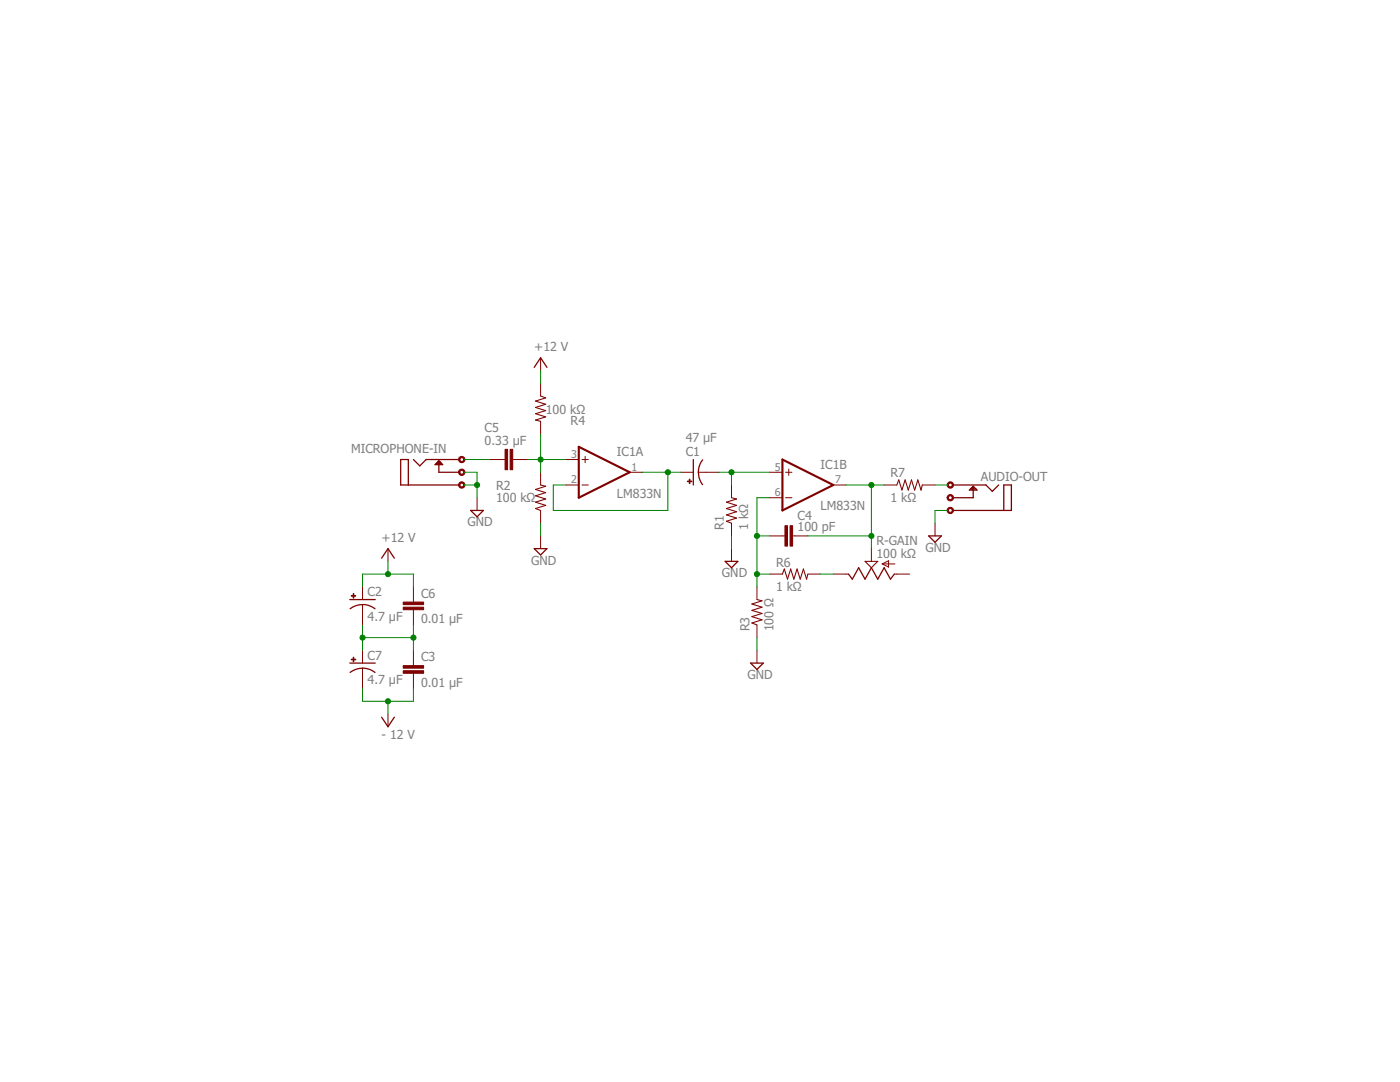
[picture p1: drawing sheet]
<svg xmlns="http://www.w3.org/2000/svg" width="279mm" height="216mm" viewBox="0 0 279 216" stroke-linecap="round" stroke-linejoin="round" font-family="sans-serif">
<path d="M115.5 89.2l10.2 5-10.2 5.1zM156.1 91.7l10.2 5.1-10.2 5.1z" fill="none" stroke="#800000" stroke-width=".42"/>
<g fill="none" stroke="#800000" stroke-width=".2">
<path d="M107.9 71.4v2.5M107.9 76.5v2.5M95.2 99.3v2.6M97.7 91.7h3.1M102.3 91.7h3M107.9 84.1v2.5M107.9 94.2v2.6M113 91.7h2.5M113 96.8h2.5M116.1 91.7h1.3M116.1 96.8h1.3M116.8 91.1v1.2"/>
<path d="M125.7 94.2h2.5M135.8 94.2h2.6M139.4 94.2h4M146 96.8v2.5M153.6 94.2h2.5M153.6 99.3h2.5M156.8 94.2h1.3M156.8 99.3h1.3M157.4 93.6v1.3M166.3 96.8h2.5M176.4 96.8h2.6M184.1 96.8h2.5"/>
<path d="M72.3 117.1v2.5M77.4 109.5v2.5M82.5 117.1v3M107.9 101.9v2.5M107.9 106.9v2.6M146 104.4v2.5M146 109.5v2.5M151.1 117.1v2.5M153.6 114.6h2.5M153.6 106.9h3.1M158.2 106.9h3M161.2 114.6h2.6"/>
<path d="M166.3 114.6h3M173.9 109.5v2.5M176.1 112.5h2.5M176.1 112.5l1.2-.6v1.3zM178.5 114.6h3M186.6 104.4v2.5M72.3 120.6v4.1M72.3 129.8v2.5M72.3 133.3v4.1M82.5 121.7v3M82.5 129.8v3M82.5 134.3v3.1"/>
<path d="M151.1 124.7v2.5M151.1 129.8v2.5M77.4 142.5v2.5"/>
</g>
<path d="M107.9 79l1 .4-2 .6 2 .7-2 .6 2 .6-2 .6 2 .7-2 .6 1 .3M107.9 96.8l1 .2-2 .7 2 .6-2 .6 2 .7-2 .6 2 .6-2 .7 1 .4M146 99.3l1 .3-2 .6 2 .6-2 .7 2 .6-2 .6 2 .7-2 .6 1 .4M179 96.8l.4-1 .6 2 .6-2 .7 2 .6-2 .6 2 .7-2 .6 2 .3-1M151.1 119.6l1 .3-2 .6 2 .7-2 .6 2 .6-2 .6 2 .7-2 .6 1 .4M156.1 114.6l.4-1.1 .7 2.1 .6-2.1 .6 2.1 .7-2.1 .6 2.1 .6-2.1 .7 2.1 .2-1M172.6 112h2.6l-1.3 1.3z" fill="none" stroke="#800000" stroke-width=".21"/>
<g fill="#800000" stroke="#800000" stroke-width=".2">
<path d="M157.7 104.9h.5v4.1h-.5z"/>
<path d="M156.7 104.9h.5v4.1h-.5z"/>
<path d="M101.8 89.7h.5v4h-.5z"/>
<path d="M100.8 89.7h.5v4h-.5z"/>
<path d="M80.5 121.2h4v.5h-4z"/>
<path d="M80.5 120.1h4v.5h-4z"/>
<path d="M137.6 95.6h.1v.9h-.1z"/>
<path d="M137.2 96h.9v.1h-.9z"/>
<path d="M70.1 118.8h.9v.2h-.9z"/>
<path d="M70.5 118.4h.1v.9h-.1z"/>
<path d="M80.5 133.8h4v.5h-4z"/>
<path d="M80.5 132.8h4v.5h-4z"/>
<path d="M70.1 131.5h.9v.2h-.9z"/>
<path d="M70.5 131.1h.1v.9h-.1z"/>
</g>
<g fill="none" stroke="#800000" stroke-width=".25">
<path d="M106.6 73.3l1.3-1.9 1.3 1.9M81.5 96.8v-5.1h-1.5v5.1h11.7M82.5 91.7l1.3 1.3 1.2-1.3h6.7M87.1 92.5h1M87.3 92.2h.5v.3l-.2 .2M87.6 91.9v2.3h4.1M87.6 91.9l.7 .8h-1.5zM138.4 91.7v5.1M139.4 94.2l.1 1.1 .7 1.4M140.2 91.8a3.9 3.9 0 0 0-.8 2.4M190.2 96.8h6.6l1.2 1.2 1.3-1.2M193.7 97.5h1"/>
<path d="M194.2 97v2.3h-4M194.2 97l.8 .8h-1.5zM194.5 97.3h-.5v.2l.2 .3M69.8 119.6h5.1M76.2 111.4l1.2-1.9 1.3 1.9M93.9 101.9h2.6l-1.3 1.2zM106.6 109.5h2.6l-1.3 1.2zM144.7 112h2.6l-1.3 1.3zM169.3 114.6l.8 1 1.3-2.3 1.2 2.3 1.3-2.3 1.3 2.3 1.2-2.3 1.3 2.3 .8-1M185.3 106.9h2.6l-1.3 1.3zM190.2 101.9h11.6v-5.1h-1.5v5.1M69.8 132.3h5.1"/>
<path d="M69.9 121.5a4.1 4.1 0 0 1 4.9 0M69.9 134.2a4 4 0 0 1 4.9 0M149.8 132.3h2.5l-1.2 1.3zM76.2 143.1l1.2 1.9 1.3-1.9"/>
</g>
<g fill="#800000" stroke="#800000" stroke-width=".2">
<path d="M91.7 91.2a.63 .63 0 0 1 1 .1 .63 .63 0 0 1-.4 1 .63 .63 0 0 1-.8-.6h.3a.38 .38 0 0 1 .5-.3 .38 .38 0 0 1 .1 .6 .38 .38 0 0 1-.6-.2v-.1h-.3z" fill-rule="evenodd"/>
<path d="M91.7 93.8a.63 .63 0 0 1 1 .1 .63 .63 0 0 1-.4 .9 .63 .63 0 0 1-.8-.6h.3a.38 .38 0 0 1 .5-.3 .38 .38 0 0 1 .1 .6 .38 .38 0 0 1-.6-.1v-.2h-.3z" fill-rule="evenodd"/>
<path d="M91.7 96.3a.63 .63 0 0 1 1 .1 .63 .63 0 0 1-.4 1 .63 .63 0 0 1-.8-.6h.3a.38 .38 0 0 1 .5-.3 .38 .38 0 0 1 .1 .6 .38 .38 0 0 1-.6-.2v-.1h-.3z" fill-rule="evenodd"/>
<path d="M189.2 96.3a.64 .64 0 0 1 1 .2 .64 .64 0 0 1-.4 .9 .64 .64 0 0 1-.8-.6h.3a.38 .38 0 0 1 .5-.4 .38 .38 0 0 1 .1 .6 .38 .38 0 0 1-.6-.1v-.1h-.3z" fill-rule="evenodd"/>
<path d="M189.2 98.9a.64 .64 0 0 1 1 .1 .64 .64 0 0 1-.4 .9 .64 .64 0 0 1-.8-.6h.3a.38 .38 0 0 1 .5-.4 .38 .38 0 0 1 .1 .6 .38 .38 0 0 1-.6 0v-.2h-.3z" fill-rule="evenodd"/>
<path d="M189.2 101.4a.63 .63 0 0 1 1 .2 .63 .63 0 0 1-.4 .9 .63 .63 0 0 1-.8-.6h.3a.38 .38 0 0 1 .5-.4 .38 .38 0 0 1 .1 .6 .38 .38 0 0 1-.6-.1v-.1h-.3z" fill-rule="evenodd"/>
</g>
<g fill="none" stroke="#008000" stroke-width=".2">
<path d="M107.9 73.9v2.6M92.7 94.2h2.5v5.1M92.7 96.8h2.5M92.7 91.7h5M105.3 91.7h7.7M107.9 86.6v7.6M128.2 94.2h7.6M133.3 94.2v7.7h-22.9v-5.1h2.6M143.4 94.2h10.2M146 94.2v2.6M153.6 99.3h-2.5v17.8M168.8 96.8h7.6"/>
<path d="M173.9 96.8v12.7M186.6 96.8h2.5M72.3 117.1v-2.5h10.2v2.5M77.4 112v2.6M107.9 104.4v2.5M146 106.9v2.6M151.1 114.6h2.5M151.1 106.9h2.5M161.2 106.9h12.7M163.8 114.6h2.5M189.1 101.9h-2.5v2.5M72.3 124.7v5.1"/>
<path d="M72.3 137.4v2.5h10.2v-2.5M72.3 127.2h10.2M77.4 139.9v2.6M82.5 124.7v5.1M151.1 127.2v2.6"/>
</g>
<g fill="#008000" stroke="#008000" stroke-width=".2">
<circle cx="133.3" cy="94.2" r=".51"/>
<circle cx="95.2" cy="96.8" r=".51"/>
<circle cx="146" cy="94.2" r=".51"/>
<circle cx="151.1" cy="114.6" r=".51"/>
<circle cx="151.1" cy="106.9" r=".51"/>
<circle cx="173.9" cy="106.9" r=".51"/>
<circle cx="173.9" cy="96.8" r=".51"/>
<circle cx="77.4" cy="114.6" r=".51"/>
<circle cx="77.4" cy="139.9" r=".51"/>
<circle cx="82.5" cy="127.2" r=".51"/>
<circle cx="72.3" cy="127.2" r=".51"/>
<circle cx="107.9" cy="91.7" r=".51"/>
</g>
<g font-size="2.5" fill="#808080">
<text x="106.6" y="70.1">+12 V</text>
<text x="108.9" y="82.6">100 kΩ</text>
<text x="96.7" y="88.8">0.33 µF</text>
<text x="96.7" y="86.2">C5</text>
<text x="113.9" y="84.8">R4</text>
<text x="136.8" y="88.3">47 µF</text>
<text x="70.1" y="90.4">MICROPHONE-IN</text>
<text x="123.1" y="91.1">IC1A</text>
<text x="136.8" y="91.1">C1</text>
<text x="163.8" y="93.6">IC1B</text>
<text x="177.7" y="95.3">R7</text>
<text x="99" y="100.1">100 kΩ</text>
<text x="99" y="97.8">R2</text>
<text x="123.1" y="99.3">LM833N</text>
<text x="163.8" y="101.9">LM833N</text>
<text x="177.7" y="100.1">1 kΩ</text>
<text x="195.8" y="96">AUDIO-OUT</text>
<text x="93.3" y="105">GND</text>
<text x="144.5" y="105.7" transform="rotate(-90 144.5 105.7)">R1</text>
<text x="149.3" y="105.7" transform="rotate(-90 149.3 105.7)">1 kΩ</text>
<text x="159.2" y="106">100 pF</text>
<text x="159.2" y="103.8">C4</text>
<text x="76.2" y="108.2">+12 V</text>
<text x="106" y="112.6">GND</text>
<text x="154.9" y="113">R6</text>
<text x="174.9" y="111.2">100 kΩ</text>
<text x="174.9" y="108.7">R-GAIN</text>
<text x="184.7" y="110.1">GND</text>
<text x="73.4" y="119">C2</text>
<text x="84" y="119.2">C6</text>
<text x="144.1" y="115.2">GND</text>
<text x="154.9" y="117.8">1 kΩ</text>
<text x="73.4" y="123.8">4.7 µF</text>
<text x="84" y="124.3">0.01 µF</text>
<text x="149.6" y="126" transform="rotate(-90 149.6 126)">R3</text>
<text x="154.4" y="126" transform="rotate(-90 154.4 126)">100 Ω</text>
<text x="73.4" y="131.7">C7</text>
<text x="84" y="131.9">C3</text>
<text x="73.4" y="136.5">4.7 µF</text>
<text x="84" y="137">0.01 µF</text>
<text x="149.2" y="135.5">GND</text>
<text x="76.2" y="147.6">- 12 V</text>
</g>
<g font-size="2.1" fill="#808080">
<text x="114" y="91.3">3</text>
<text x="126" y="93.9">1</text>
<text x="154.6" y="93.9">5</text>
<text x="114" y="96.4">2</text>
<text x="154.6" y="99">6</text>
<text x="166.7" y="96.4">7</text>
</g>
<g font-size=".3" fill="#808080">
<text x="91.4" y="91.4">2</text>
<text x="91.4" y="94">3</text>
<text x="91.4" y="96.5">1</text>
<text x="190.2" y="101.6">1</text>
<text x="190.2" y="96.5">2</text>
<text x="190.2" y="99.1">3</text>
</g>
</svg>
